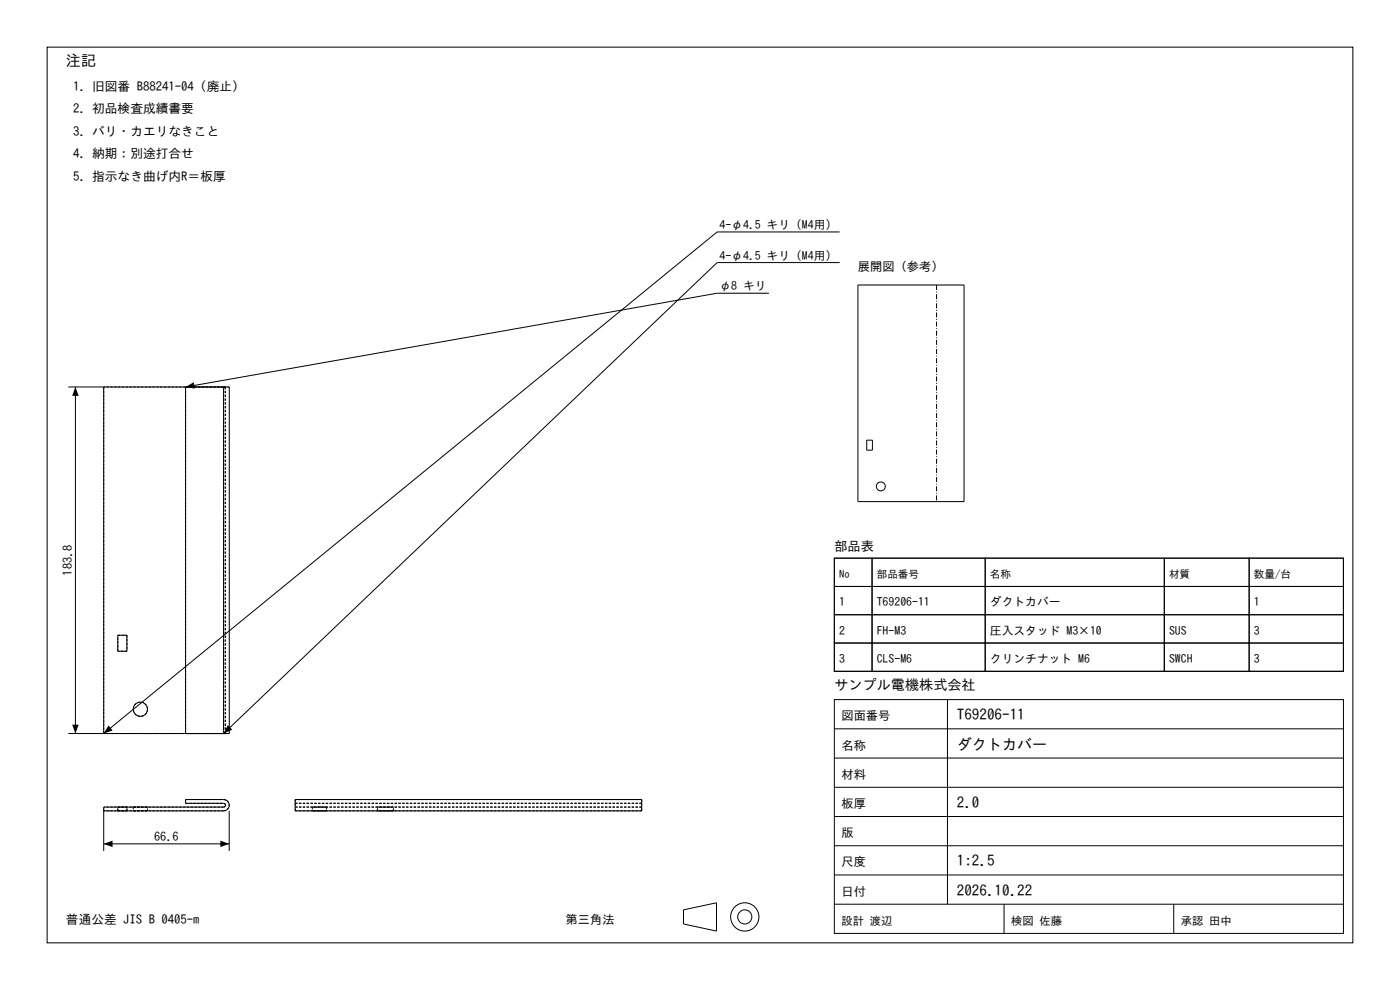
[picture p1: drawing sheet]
<svg xmlns="http://www.w3.org/2000/svg" width="297mm" height="210mm" viewBox="0 0 297 210" stroke-linecap="round" stroke-linejoin="round" font-family="sans-serif">
<g fill="none" stroke="#000" stroke-width=".21">
<path d="M10 10h277v190h-277zM178.1 49.2h-26l-130.1 106.4v-73.5M178.1 55.7h-26l-104.7 99.9M163.1 62.2h-11l-112.7 19.9v73.5M182 60.5h22.5v45.9h-22.5zM14.5 82.1h32.9M16 82.1v73.5M47.4 82.1h1.2v73.5h-1.2M47.4 82.1v73.5M183.9 93.4h1.2v2.1h-1.2zM177 118.4h8v6h-8zM177 118.4h108v24h-108z"/>
<path d="M185 118.4h24v6h-24zM209 118.4h38v6h-38zM247 118.4h18v6h-18zM265 118.4h20v6h-20zM25 134.8h1.9v3.3h-1.9zM177 124.4h8v6h-8zM177 130.4h8v6h-8zM177 136.4h8v6h-8zM185 124.4h24v6h-24zM185 130.4h24v6h-24zM185 136.4h24v6h-24zM209 124.4h38v6h-38z"/>
<path d="M209 130.4h38v6h-38zM209 136.4h38v6h-38zM247 124.4h18v6h-18zM247 130.4h18v6h-18zM247 136.4h18v6h-18zM265 124.4h20v6h-20zM265 130.4h20v6h-20zM265 136.4h20v6h-20zM14.5 155.6h32.9M177 148.4h108v49.6h-108zM177 154.6h108M201 148.4v43.4"/>
<path d="M22 172h25.4a1.2 1.2 0 0 0 1.2-1.2 1.2 1.2 0 0 0-1.2-1.2h-8v.8h8l.4 .3v.2l-.4 .3h-25.4v9.3M22 179h26.6M48.6 172v8.5M62.6 169.6h73.5v2.4h-73.5zM177 179.4h108M177 173.2h108M177 167h108M177 160.8h108M145 193l7-1.5v6l-7-1.5zM177 191.8h108M177 185.6h108M213 191.8v6.2"/>
<path d="M249 191.8v6.2"/>
<circle cx="186.9" cy="103.2" r=".95"/>
<circle cx="29.8" cy="150.4" r="1.51"/>
<circle cx="158" cy="194.5" r="3"/>
<circle cx="158" cy="194.5" r="1.5"/>
</g>
<g fill="none" stroke="#000" stroke-width=".21" stroke-dasharray=".5 .3" stroke-linecap="butt">
<path d="M22 82.1v73.5M39.4 82.1h8M47.4 82.1h-25.4M47.4 82.1h-8M47.4 82.1h1.2M47.4 82.1h.4M47.4 82.1v73.5M47.8 82.1h-.4M25 134.8h1.9M25 138.1v-3.3M26.9 134.8v3.3M26.9 138.1h-1.9"/>
<path d="M22 155.6h25.4M31.3 150.4a1.51 1.51 0 0 1-2.1 1.4 1.51 1.51 0 0 1-.4-2.5 1.51 1.51 0 0 1 2.4 .7l.1 .4M39.4 155.6h8M39.4 155.6v-73.5M47.4 155.6h.4M47.4 155.6h-8M47.4 155.6h1.2M47.4 155.6v-73.5M47.8 155.6h-.4M47.8 155.6v-73.5M22 172v-.8M25 172h1.9"/>
<path d="M25 171.2h1.9M25 172v-.8M26.9 172h-1.9M26.9 171.2h-1.9M26.9 172v-.8M28.3 172h3M28.3 171.2h3M28.3 171.2v.8M31.3 172h-3M31.3 171.2h-3M31.3 172v-.8M39.4 169.6h8"/>
<path d="M39.4 169.6v.8M39.4 170.4h8M47.4 172h-25.4M47.4 171.2h-25.4M47.4 172a1.2 1.2 0 0 0 1.2-1.2 1.2 1.2 0 0 0-1.2-1.2M47.4 170.4l.4 .3v.2l-.4 .3M62.6 172v-.8M62.6 170.4v.8M62.6 169.6v.8M62.6 171.2h73.5M62.6 169.6h73.5M62.6 170.4h73.5"/>
<path d="M66.3 172h3M66.3 171.2h3M66.3 171.2v.8M67.8 172h-1.5M67.8 171.2h-1.5M69.3 172h-1.5M69.3 171.2h-1.5M69.3 171.2v.8M80.1 172h3.4M80.1 171.2h3.4M80.1 172v-.8M83.5 172h-3.4"/>
<path d="M83.5 171.2h-3.4M83.5 172v-.8M136.1 172v-.8M136.1 172h-73.5M136.1 171.2h-73.5M136.1 169.6v.8M136.1 170.4v.8M136.1 170.4h-73.5"/>
</g>
<path d="M16 82.1l.7 1.9h-1.4zM39.4 82.1l1.7-1 .2 1.3zM15.3 153.7h1.4l-.7 1.9zM23 153.9l.9 1-1.9 .7zM48.3 153.8l1 1-1.9 .8zM22 179l1.9-.7v1.4zM46.7 178.3l1.9 .7-1.9 .7z" fill="#000"/>
<path d="M198.7 60.5v45.9" fill="none" stroke="#000" stroke-width=".21" stroke-dasharray="1.1 .4 .2 .4" stroke-linecap="butt"/>
<g font-size="3.2">
<text x="14" y="14">注記</text>
<text x="203" y="152.8">T69206-11</text>
<text x="203" y="159">ダクトカバー</text>
<text x="203" y="171.4">2.0</text>
<text x="203" y="183.8">1:2.5</text>
<text x="203" y="190">2026.10.22</text>
</g>
<text font-size="3" x="177" y="146.4">サンプル電機株式会社</text>
<text font-size="2.8" x="177" y="116.9">部品表</text>
<g font-size="2.7">
<text x="15.5" y="19.2">1. 旧図番 B88241-04（廃止）</text>
<text x="15.5" y="24">2. 初品検査成績書要</text>
<text x="15.5" y="28.8">3. バリ・カエリなきこと</text>
<text x="15.5" y="33.6">4. 納期：別途打合せ</text>
<text x="15.5" y="38.4">5. 指示なき曲げ内R＝板厚</text>
<text x="14" y="196">普通公差 JIS B 0405-m</text>
</g>
<g font-size="2.6">
<text x="182" y="57.5">展開図（参考）</text>
<text x="15.3" y="122.1" transform="rotate(-90 15.3 122.1)">183.8</text>
<text x="178.5" y="152.8">図面番号</text>
<text x="178.5" y="159">名称</text>
<text x="178.5" y="165.2">材料</text>
<text x="178.5" y="171.4">板厚</text>
<text x="32.7" y="178.3">66.6</text>
<text x="178.5" y="177.6">版</text>
<text x="178.5" y="183.8">尺度</text>
<text x="178.5" y="190">日付</text>
<text x="120" y="196">第三角法</text>
</g>
<g font-size="2.5">
<text x="152.6" y="48.6">4-φ4.5 キリ（M4用）</text>
<text x="152.6" y="55.1">4-φ4.5 キリ（M4用）</text>
<text x="152.6" y="61.6">φ8 キリ</text>
<text x="178" y="128.6">1</text>
<text x="186" y="128.6">T69206-11</text>
<text x="210" y="128.6">ダクトカバー</text>
<text x="266" y="128.6">1</text>
<text x="178" y="134.6">2</text>
<text x="186" y="134.6">FH-M3</text>
<text x="210" y="134.6">圧入スタッド M3×10</text>
<text x="248" y="134.6">SUS</text>
<text x="266" y="134.6">3</text>
<text x="178" y="140.6">3</text>
<text x="186" y="140.6">CLS-M6</text>
<text x="210" y="140.6">クリンチナット M6</text>
<text x="248" y="140.6">SWCH</text>
<text x="266" y="140.6">3</text>
</g>
<g font-size="2.4">
<text x="178.5" y="196.2">設計 渡辺</text>
<text x="214.5" y="196.2">検図 佐藤</text>
<text x="250.5" y="196.2">承認 田中</text>
</g>
<g font-size="2.3">
<text x="178" y="122.6">No</text>
<text x="186" y="122.6">部品番号</text>
<text x="210" y="122.6">名称</text>
<text x="248" y="122.6">材質</text>
<text x="266" y="122.6">数量/台</text>
</g>
</svg>
